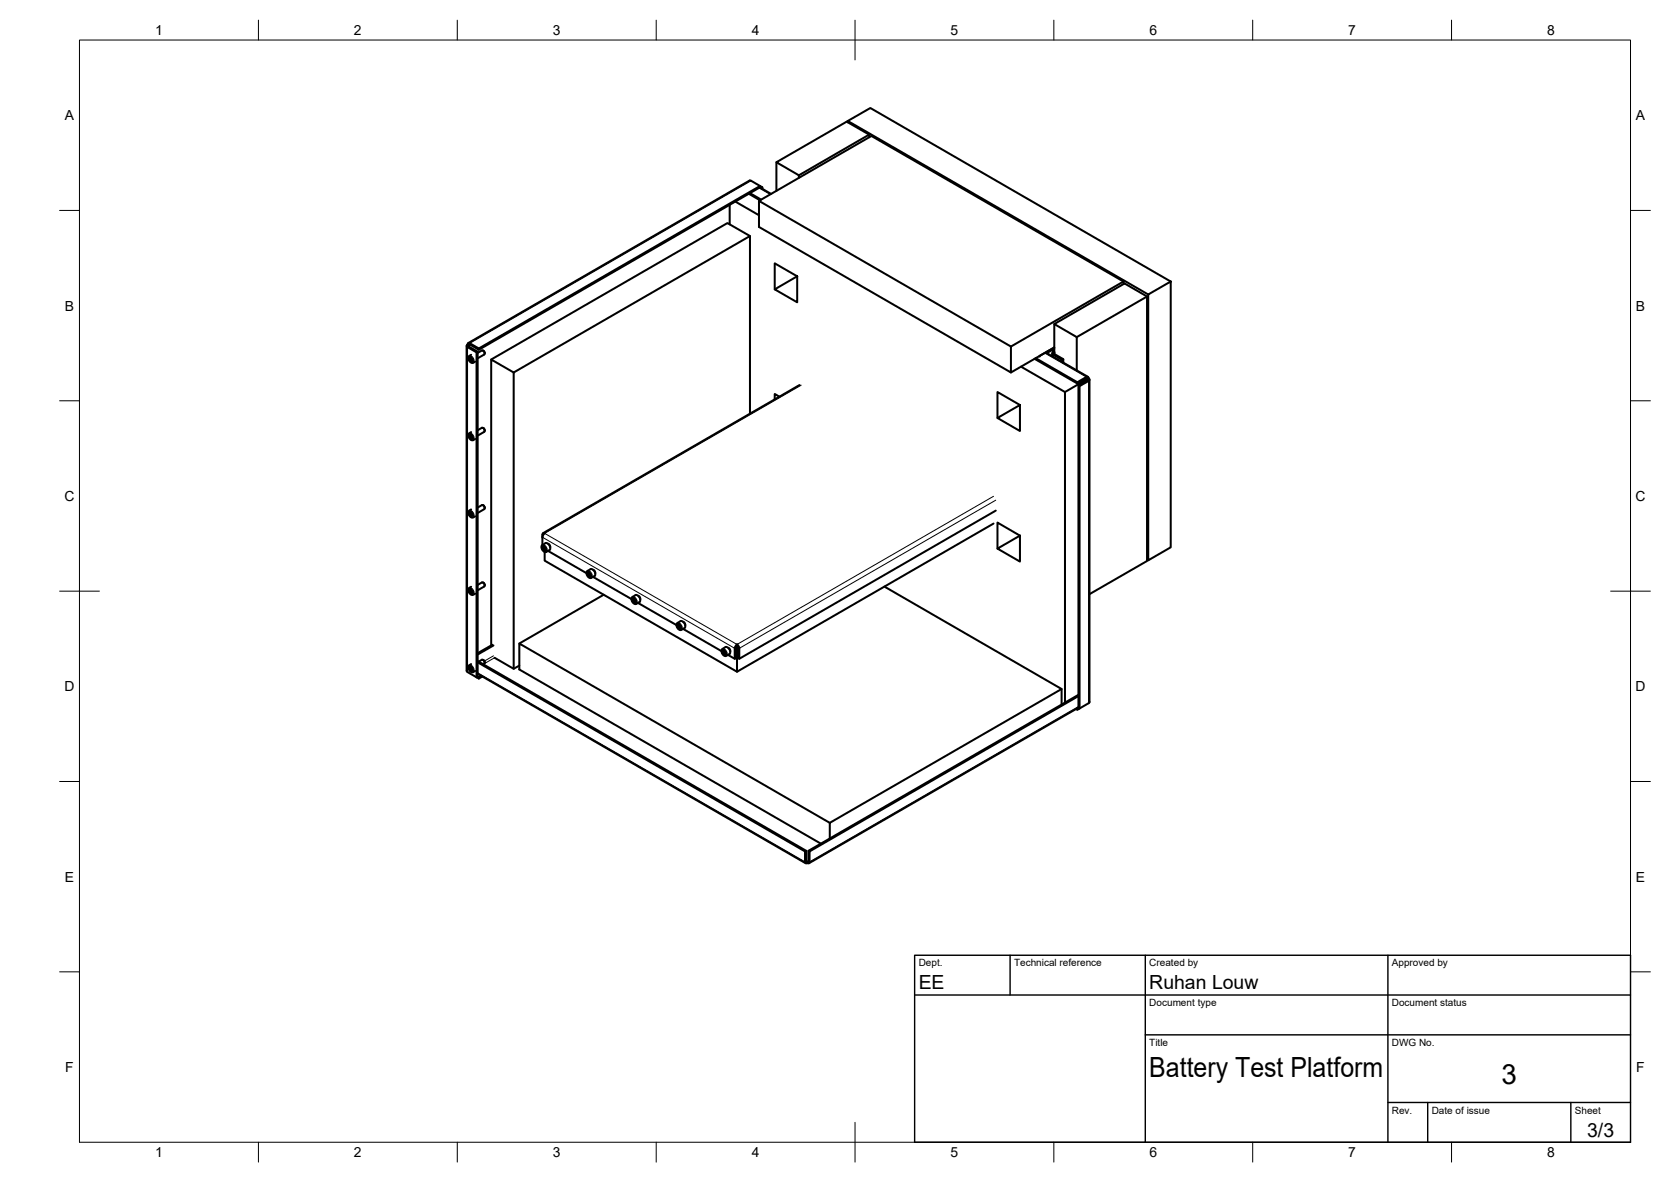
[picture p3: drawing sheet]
<svg xmlns="http://www.w3.org/2000/svg" width="420mm" height="297mm" viewBox="0 0 420 297" stroke-linecap="round" stroke-linejoin="round" font-family="sans-serif">
<!-- layer: Visible -->
<g fill="none" stroke="#000" stroke-width=".51">
<path d="M213.2 30.7v-.3l5.6-3.3 75.6 43.6M213.2 30.4l75.5 43.6M218.5 34.5v-.7l-5.6-3.2-17.7 10.2 5.7 3.3v.6M218.5 33.8l-17.6 10.3M183.5 51.5v4.9M184.9 50.7l5.9 3.4M188.3 48.7l2.8 1.6M188.6 59.3l-5.7-3.2-59.4 34.2M188.6 48.5l2.8 1.7M190.8 50.5l28.3-16.3 63.4 36.5v.7M191.1 47.1l2.8 1.6M191.1 47.1l.3 .1 .3-.1-.6-.4-70.7 40.9"/>
<path d="M191.1 47.1v-.4l-2.2-1.3h-.4l-70.8 40.8M191.1 47.1l-70.7 40.8M191.4 47.2v.1M191.7 47.1v.3M195.2 40.8v7.2M194.8 72.7l5.6-3.3v6.6zM200.4 69.4l-5.6-3.2v6.5M282.5 70.7l-28.3 16.4v6.5l-63.4-36.6v-6.5l63.4 36.6M288.4 74.5l-17.7 10.2M288.7 74l5.7-3.3v66.8l-5.7 3.3zM117.3 86.9v81.7M117.6 87.2l2.2 1.3 .3-.1"/>
<path d="M117.6 86.6l.3 .1M117.9 86.7v.4l2.2 1.3v81.6M117.9 86.7l.2-.1 2.3 1.3v-.3l-2.5-1.4-.6 .7 .3 .3M118.1 89.9h.3l.4 .4v.5h-.4l-.3-.4zM118.5 89.2l-.7 .5 .1 .8 .8 .7 .8-.3M118.5 90l-.4 .4M118.6 90.1l.2 .4M118.8 90.6l-.4 .2M119.8 88.5v81.7l.6 .3 .9-.5M121.2 88.1l-1.1 .6M121.2 88.1a.66 .66 0 0 1 .6 1l-1.7 1M121.5 88.1l.4 .7"/>
<path d="M129.2 93.6l-5.7-3.3v71.9M196 99.7l-1.2-.7v1.4M201 96.8l-64.5 37.2M256.7 92.1l11.1 6.4M260.1 90.2l10.8 6.2M260.4 90l10.5 6.1M261.4 89.4v.2M264.5 88l.3 .3-.2 .5 .2 .3M264.6 88.8v.7M264.8 87.8l.3 .8M264.8 88.5l.3 .1M265.1 88.9l2.3 1.4-.3 .1-2.3-1.3"/>
<path d="M265.1 87.3l-10.9 6.3M265.1 87.7l-1.9 1 10.4 6M265.1 81.4v7.5M265.1 88.6v.3M267.1 90.4v.6M267.4 90.3v.8M270.7 93.1v-8.4l-5.6-3.3 17.7-10.2 5.6 3.3v66.5l-14.5 8.3M271.4 97v81l-.5 .4v-.4M273.2 94.7l-2.3 1.4v.3l2.3-1.3 .2 .1M273.2 94.7h.4l.3 .5-.2 .5M273.2 95.1l.2 .1M273.4 95.6l-2.2 1.3v81l.2 .1 2.3-1.3"/>
<path d="M273.4 95.6v-.4l-5.6 3.3v78.1M273.4 95.2v.4M273.7 95.7l-2.3 1.3-.2-.1M273.7 95.1l-.3 .1M273.9 95.4l.1 81-.3 .3M118.1 109.3h.3l.4 .5v.4h-.4l-.3-.4zM118.5 108.6l-.7 .5 .1 .9 .8 .6 .8-.3M118.5 109.4l-.4 .4M118.6 109.5l.2 .4M118.8 110.1l-.4 .1M121.2 107.5l-1.1 .6M121.2 107.5a.66 .66 0 0 1 .6 1"/>
<path d="M121.5 107.5l.4 .8M121.8 108.5l-1.7 1M188.6 104v-44.7l-59.4 34.3v74.5M250.8 105l5.7-3.2v6.5zM256.5 101.8l-5.7-3.3v6.5M118.1 128.8l.3-.1 .4 .5v.5h-.4l-.3-.4zM118.5 128l-.7 .5 .1 .9 .8 .7 .8-.3M118.5 128.8l-.4 .5M118.6 129l.2 .4M118.8 129.5l-.4 .2M121.2 126.9l-1.1 .7M121.2 126.9a.66 .66 0 0 1 .6 1"/>
<path d="M121.5 127l.4 .7M121.8 128l-1.7 .9M136.4 135l.2-.5 .4-.5-.6 .1v2.9M136.4 137.4h.4l.4 .4v.5h-.4l-.4-.4zM136.9 137.5l-.5 .4M136.9 138.7v2.2l48.4 27.9v-6.5M137 137.6l-.1 .1 .3 .3M137.2 136.5a1.16 1.16 0 0 1 1 1.7l-1.2 .5-.7-.6-.2-.5 .1-.5 .9-.6M137.2 138.1l-.4 .2M137.8 138.4l9.6 5.6M137.8 136.7l.4 .3 .1 .6M249.8 131.6l-64.5 37.2"/>
<path d="M250.4 128.3l-64.5 37.3v-2.7l-.2-.5-.4-.4M250.8 137.9l5.7-3.3v6.5zM256.5 134.6l-5.7-3.3v6.6M118.1 148.2h.3l.4 .4v.5h-.4l-.3-.4zM118.5 147.5l-.7 .5 .1 .8 .8 .7 .8-.3M118.5 148.3l-.4 .4M118.6 148.4l.2 .4M118.8 148.9l-.4 .2M121.2 146.4l-1.1 .6M121.2 146.4a.66 .66 0 0 1 .6 1l-1.7 .9M121.5 146.4h.1M121.5 146.4l.4 .7"/>
<path d="M147.8 144l.3-.1 .4 .5v.4l-.4 .1-.3-.5zM148.2 144l-.4 .4M148.3 144.2h-.1l.3 .3M148.5 144.7l-.4 .2M148.5 143a1.16 1.16 0 0 1 1 1.8l-1.1 .5-.7-.6-.2-1 1-.6M149.1 145l9.7 5.5M149.1 143.2l.5 .4 .1 .5M151.8 149.5l-21.2 12.2M158.9 150.1l.9-.5a1.16 1.16 0 0 1 1 1.7l-.9 .5-.5-.1-.6-.8zM159.1 150.5h.3l.4 .4v.5h-.4l-.3-.4zM159.5 150.5l-.4 .5M159.6 150.7h-.1l.3 .4"/>
<path d="M159.8 151.2l-.4 .2M160.4 151.5l9.7 5.6M160.5 149.7l.4 .4 .1 .5M170.2 156.7l.9-.6a1.16 1.16 0 0 1 1 1.7l-.9 .5-.6-.2-.4-.6zM170.4 157h.4l.3 .4v.5h-.3l-.4-.4zM170.8 157.1l-.4 .4M170.9 157.2l-.1 .1 .3 .3M171.1 157.7l-.3 .2M171.7 158l9.7 5.6M171.8 156.3l.4 .3 .1 .6M222.4 147.4l44.5 25.8v3.9M288.4 140.6l.3 .2"/>
<path d="M117.3 168.6l.3 .3M117.6 168.9l2.2 1.3 .3-.2M118.1 167.6h.3l.4 .4v.5l-.4 .1-.3-.5zM118.5 166.9l-.7 .5 .1 .9 .8 .7 .8-.4M118.5 167.7l-.4 .4M118.6 167.9l.2 .3M118.8 168.3l-.4 .3M120.1 166.4l82.3 47.6M120.1 166.1l82.6 47.7M120.1 169.3l82.5 47.6M120.1 170l.3 .2M121 169.8l-.6 .4v.3"/>
<path d="M121.2 165.8l-.8 .5M121.2 165.8a.62 .62 0 0 1 .6 .4 .62 .62 0 0 1-.3 .7M121.5 165.8l.4 .8M123.8 162l-3.7 2.2M124.1 162.2l-4 2.3M124.4 165.3l4.8 2.8 1.4-.8M181.5 163.2l.9-.6a1.16 1.16 0 0 1 1 1.8l-.8 .5-.5-.1-.6-.8zM181.7 163.6l.4-.1 .3 .5v.4l-.3 .1-.4-.5zM182.1 163.6l-.4 .4M182.2 163.8l.2 .3M182.4 164.3l-.3 .2M183 164.6l1.7 1"/>
<path d="M183.1 162.8l.4 .4 .1 .5M185.3 162v.3M185.3 162.3l.3 .5M185.3 162l-.6 .9v2.7l.3-.2v-2.6M185.3 162.3l-.2 .5M185.6 162.8v2.6l.3 .2M266.9 173.2l-58.3 33.6v3.9M270.6 178.2l.3 .2M271.2 177.9l-.4 .1M271.2 174.9l-67.6 39.1v2.6l-.2 .3-.9-.1-.1-2.8 .3-.2v2.6M271.2 174.6l-67.9 39.2M271.2 177.8l-67.8 39.1"/>
<path d="M202.7 216.4l.3 .2M203 216.6v.3M203.3 216.4l-.3 .2M203.6 214l-.3-.2v2.6M208.6 206.8l-78-45.1v6.5l75.8 43.8"/>
</g>
<!-- layer: Visible Narrow -->
<g fill="none" stroke="#000" stroke-width=".25">
<path d="M188.8 45.4l-70.7 40.9-.2 .8-.3 .1v81.7M190.8 47.2l2.9 1.7M118 89.6a1 1 0 0 1 .9 1.5 1 1 0 0 1-.9-1.5zM118 89.4a1.16 1.16 0 0 1 1 1.8M201.4 96.8l-64.5 37.2 48.4 28 64.5-37.3M262.8 88.8l10.4 5.9v.4l.5 .6v81M264.8 89.1v.6M265.1 88.6v.3M118 109a1 1 0 0 1 .9 1.5 1 1 0 0 1-.9-1.5zM118 108.9a1.16 1.16 0 0 1 1 1.7M118 128.4a1 1 0 0 1 .9 1.6 1 1 0 0 1-.9-1.6zM118 128.3a1.16 1.16 0 0 1 1 1.7"/>
<path d="M136.4 137.1a1 1 0 0 1 .8 1.5 1 1 0 0 1-.8-1.5zM136.4 134.4l.1 .1M136.4 135l48.3 27.9 .3-.1M136.4 136.9a1.16 1.16 0 0 1 1 1.8M250.4 125.7l-64.5 37.2-.3-.1M118 147.9a1 1 0 0 1 .9 1.5 1 1 0 0 1-.9-1.5zM118 147.7a1.16 1.16 0 0 1 1 1.8M147.7 143.6a1 1 0 0 1 .9 1.6 1 1 0 0 1-.9-1.6zM147.7 143.5a1.16 1.16 0 0 1 1 1.7M159 150.2a1 1 0 0 1 .9 1.5 1 1 0 0 1-.9-1.5zM159 150a1.16 1.16 0 0 1 1 1.7M170.3 156.7a1 1 0 0 1 .9 1.5 1 1 0 0 1-.9-1.5z"/>
<path d="M170.3 156.5a1.16 1.16 0 0 1 1 1.8M118 167.3a1 1 0 0 1 .9 1.5 1 1 0 0 1-.9-1.5zM118 167.1a1.16 1.16 0 0 1 1 1.8M120.1 169.1l82.3 47.5 .3-.2 .9 .2 67.6-39M124.1 164.8l-2.3 1.3M124.4 165.3l-2.6 1.5M181.6 163.2a1 1 0 0 1 .9 1.6 1 1 0 0 1-.9-1.6zM181.6 163.1a1.16 1.16 0 0 1 1.1 1.7"/>
</g>
<!-- layer: BORDER -->
<g fill="none" stroke="#000" stroke-width=".25">
<path d="M20 10.1h390v276.9h-390zM65 5.1v5M115 5.1v5M165 5.1v5M215 5.1v10M265 5.1v5M315 5.1v5M365 5.1v5M15 52.9h5M410 52.9h5M15 100.7h5M410 100.7h5"/>
<path d="M15 148.6h10M405 148.6h10M15 196.4h5M410 196.4h5M15 244.2h5M410 244.2h5M65 287v5M115 287v5M165 287v5M215 282.1v9.9M265 287v5M315 287v5"/>
<path d="M365 287v5"/>
</g>
<!-- layer: TITLEBLOCK -->
<path d="M230 240.1h180v46.9h-180zM230 250h180M254 240.1v9.9M288 240.1v46.9M349 240.1v46.9M288 260.1h122M349 277.1h61M359 277.1v9.9M395 277.1v9.9" fill="none" stroke="#000" stroke-width=".36"/>
<g font-size="7">
<text x="289" y="270.6">Battery Test Platform</text>
<text x="377.5" y="272.3">3</text>
</g>
<g font-size="4.9">
<text x="231" y="248.5">EE</text>
<text x="289" y="248.5">Ruhan Louw</text>
<text x="399.1" y="285.7">3/3</text>
</g>
<g font-size="3.5">
<text x="39" y="8.8">1</text>
<text x="89" y="8.8">2</text>
<text x="139" y="8.8">3</text>
<text x="189" y="8.8">4</text>
<text x="239" y="8.8">5</text>
<text x="289" y="8.8">6</text>
<text x="339" y="8.8">7</text>
<text x="389" y="8.8">8</text>
<text x="16.3" y="30.2">A</text>
<text x="411.3" y="30.2">A</text>
<text x="16.3" y="78">B</text>
<text x="411.3" y="78">B</text>
<text x="16.2" y="125.9">C</text>
<text x="411.2" y="125.9">C</text>
<text x="16.2" y="173.7">D</text>
<text x="411.2" y="173.7">D</text>
<text x="16.3" y="221.6">E</text>
<text x="411.3" y="221.6">E</text>
<text x="16.4" y="269.4">F</text>
<text x="411.4" y="269.4">F</text>
<text x="39" y="290.8">1</text>
<text x="89" y="290.8">2</text>
<text x="139" y="290.8">3</text>
<text x="189" y="290.8">4</text>
<text x="239" y="290.8">5</text>
<text x="289" y="290.8">6</text>
<text x="339" y="290.8">7</text>
<text x="389" y="290.8">8</text>
</g>
<g font-size="2.5">
<text x="231" y="242.9">Dept.</text>
<text x="255" y="242.9">Technical reference</text>
<text x="289" y="242.9">Created by</text>
<text x="350" y="242.9">Approved by</text>
<text x="289" y="252.8">Document type</text>
<text x="350" y="252.8">Document status</text>
<text x="289" y="262.9">Title</text>
<text x="350" y="262.9">DWG No.</text>
<text x="350" y="279.9">Rev.</text>
<text x="360" y="279.9">Date of issue</text>
<text x="396" y="279.9">Sheet</text>
</g>
</svg>
